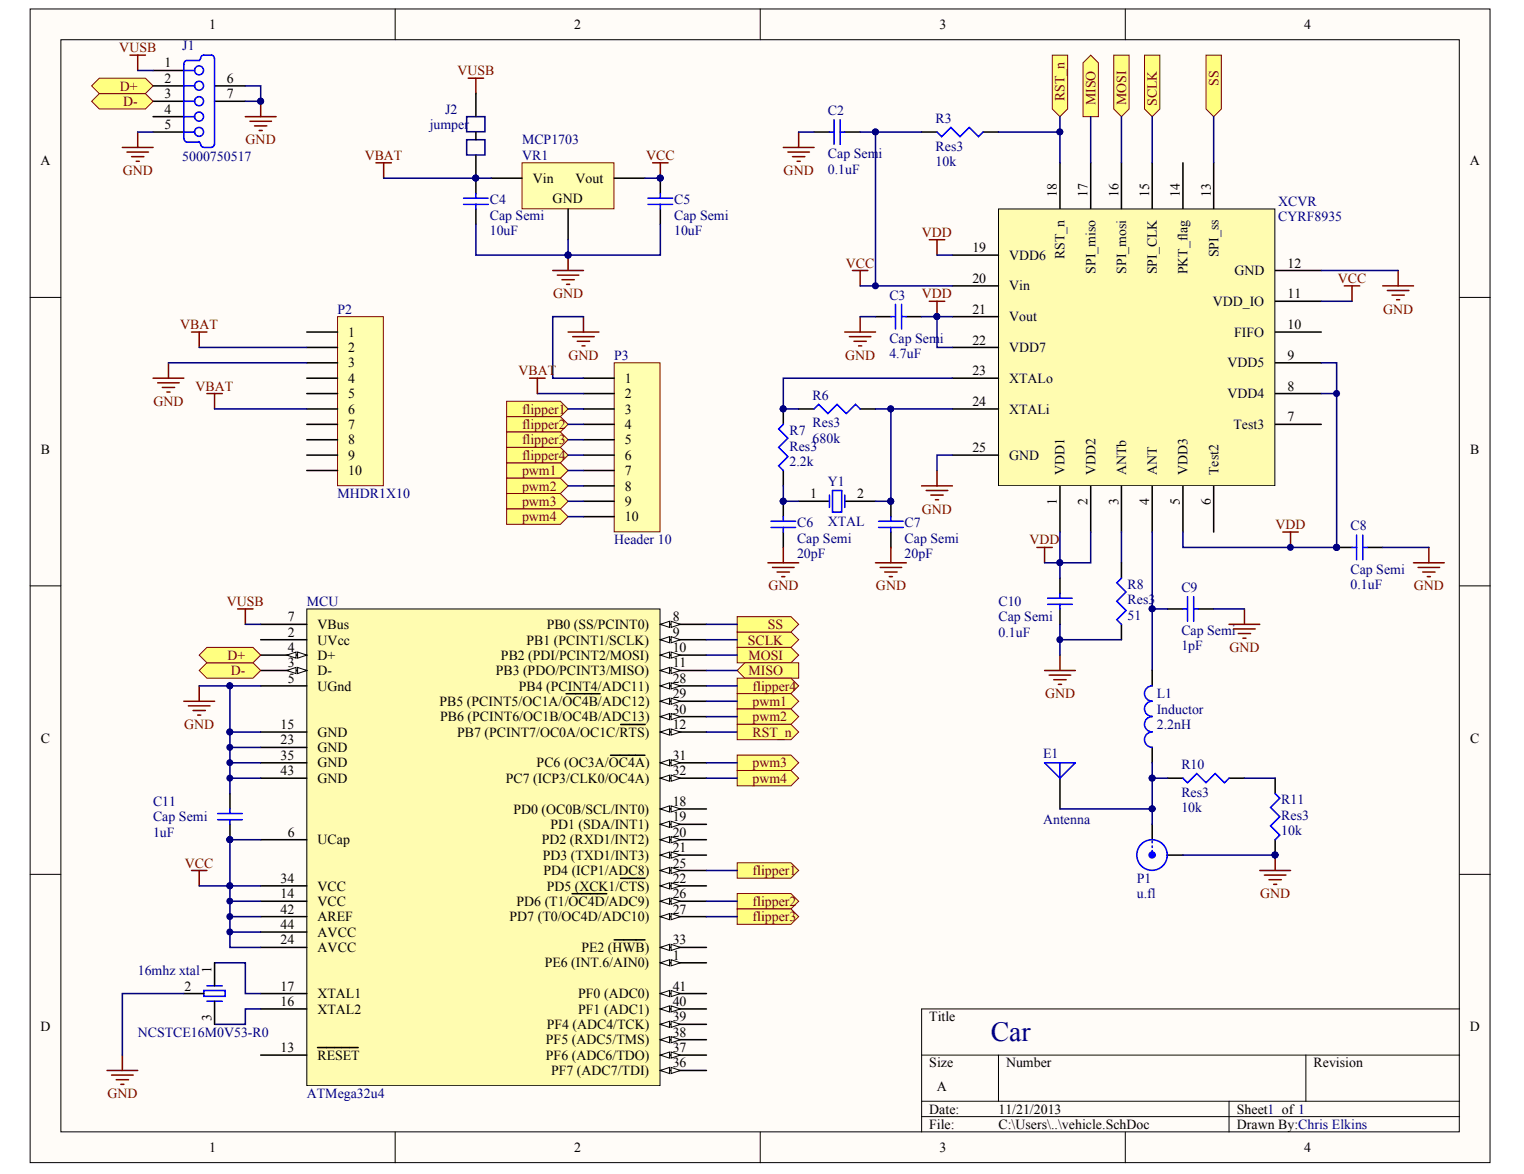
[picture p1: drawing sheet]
# Altium project vehice.PrjPcb
1 sheet, 28 parts. Net scope: flat (ports and power ports of the same name join across sheets).
Board file: vehicle.PcbDoc

## Sheet vehicle.SchDoc
size A

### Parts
16mhz_xtal  NCSTCE16M0V53-R0  [OSC]
C2  Cap Semi  value 0.1uF  [CAPC1608L]
C3  Cap Semi  value 4.7uF  [CAPC1608L]
C4  Cap Semi  value 10uF  [CAPC1608L]
C5  Cap Semi  value 10uF  [CAPC1608L]
C6  Cap Semi  value 20pF  [CAPC1608L]
C7  Cap Semi  value 20pF  [CAPC1608L]
C8  Cap Semi  value 0.1uF  [CAPC1608L]
C9  Cap Semi  value 1pF  [CAPC1608L]
C10  Cap Semi  value 0.1uF  [CAPC1608L]
C11  Cap Semi  value 1uF  [CAPC1608L]
E1  Antenna  [PIN1]
J1  5000750517  [HDR1X4]
J2  jumper  [jumper pad]
L1  Inductor  value 2.2nH  [INDC1608L]
MCU  ATMega32u4  [TQFP44_M]
P1  u.fl  [U.FL connector]
P2  MHDR1X10  [MHDR1X10]
P3  Header 10  [HDR1X10]
R3  Res3  value 10k  [RESC1608L]
R6  Res3  value 680k  [RESC1608L]
R7  Res3  value 2.2k  [RESC1608L]
R8  Res3  value 51  [RESC1608L]
R10  Res3  value 10k  [RESC1608L]
R11  Res3  value 10k  [RESC1608L]
VR1  MCP1703  [SOT223-4N]
XCVR  CYRF8935  [QFN50P400X400-24VAL]
Y1  XTAL  [PCBComponent_1]

### Ports
D+ (bidir), D- (bidir), flipper1 (in), flipper1 (out), flipper2 (in), flipper2 (out), flipper3 (in), flipper3 (out), flipper4 (in), flipper4 (out), MISO (in), MISO (out), MOSI (in), MOSI (out), pwm1 (in), pwm1 (out), pwm2 (in), pwm2 (out), pwm3 (in), pwm3 (out), pwm4 (in), pwm4 (out), RST_n (in), RST_n (out), SCLK (in), SCLK (out), SS (in), SS (out)

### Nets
GND: 16mhz_xtal.2 C2.1 C3.1 C4.1 C5.1 C6.1 C7.1 C8.1 C9.2 C10.2 C11.2 J1.5(GND) J1.6(MH1) J1.7(MH2) MCU.5(UGnd) MCU.15(GND) MCU.23(GND) MCU.35(GND) MCU.43(GND) P1.2(Y) P2.3 P3.1 R8.1 R11.2 VR1.2(GND) XCVR.12(GND) XCVR.25(GND)
VBAT: C4.2 J2.2 P2.2 P2.6 P3.2 VR1.1(Vin)
VCC: C2.2 C5.2 C11.1 MCU.6(UCap) MCU.14(VCC) MCU.24(AVCC) MCU.34(VCC) MCU.42(AREF) MCU.44(AVCC) R3.2 VR1.3(Vout) XCVR.11(VDD_IO) XCVR.20(Vin)
VDD: C3.2 C8.2 C10.1 XCVR.1(VDD1) XCVR.2(VDD2) XCVR.5(VDD3) XCVR.8(VDD4) XCVR.9(VDD5) XCVR.19(VDD6) XCVR.21(Vout) XCVR.22(VDD7)
VUSB: J1.1(V_BUS) J2.1 MCU.7(VBus)
Net16mhz_xtal_1: 16mhz_xtal.1 MCU.17(XTAL1)
Net16mhz_xtal_3: 16mhz_xtal.3 MCU.16(XTAL2)
NetC6_2: C6.2 R7.1 Y1.1(OSC1)
NetC7_2: C7.2 R6.2 XCVR.24(XTALi) Y1.2(OSC2)
NetC9_1: C9.1 L1.2 XCVR.4(ANT)
NetE1_1: E1.1(A) L1.1 P1.1(X) R10.2
NetJ1_2: J1.2(D-) MCU.4(D+) ; port D+
NetJ1_3: J1.3(D+) MCU.3(D-) ; port D-
NetMCU_8: MCU.8(PB0_(SS/PCINT0)) XCVR.13(SPI_ss) ; port SS
NetMCU_9: MCU.9(PB1_(PCINT1/SCLK)) XCVR.15(SPI_CLK) ; port SCLK
NetMCU_10: MCU.10(PB2_(PDI/PCINT2/MOSI)) XCVR.16(SPI_mosi) ; port MOSI
NetMCU_11: MCU.11(PB3_(PDO/PCINT3/MISO)) XCVR.17(SPI_miso) ; port MISO
NetMCU_12: MCU.12(PB7_(PCINT7/OC0A/OC1C/~{RTS})) R3.1 XCVR.18(RST_n) ; port RST_n
NetMCU_25: MCU.25(PD4_(ICP1/ADC8)) P3.3 ; port flipper1
NetMCU_26: MCU.26(PD6_(T1/~{OC4D}/ADC9)) P3.4 ; port flipper2
NetMCU_27: MCU.27(PD7_(T0/OC4D/ADC10)) P3.5 ; port flipper3
NetMCU_28: MCU.28(PB4_(PCINT4/ADC11)) P3.6 ; port flipper4
NetMCU_29: MCU.29(PB5_(PCINT5/OC1A/~{OC4B}/ADC12)) P3.7 ; port pwm1
NetMCU_30: MCU.30(PB6_(PCINT6/OC1B/OC4B/ADC13)) P3.8 ; port pwm2
NetMCU_31: MCU.31(PC6_(OC3A/~{OC4A})) P3.9 ; port pwm3
NetMCU_32: MCU.32(PC7_(ICP3/CLK0/OC4A)) P3.10 ; port pwm4
NetR6_1: R6.1 R7.2 XCVR.23(XTALo)
NetR8_2: R8.2 XCVR.3(ANTb)
NetR10_1: R10.1 R11.1

Not connected (* = marked no-connect by the designer): J1 4(ID); MCU 1(PE6_(INT.6/AIN0)) 2(UVcc) 13(~{RESET}) 18(PD0_(OC0B/SCL/INT0)) 19(PD1_(SDA/INT1)) 20(PD2_(RXD1/INT2)) 21(PD3_(TXD1/INT3)) 22(PD5_(XCK1/~{CTS})) 33(PE2_(~{HWB})) 36(PF7_(ADC7/TDI)) 37(PF6_(ADC6/TDO)) 38(PF5_(ADC5/TMS)) 39(PF4_(ADC4/TCK)) 40(PF1_(ADC1)) 41(PF0_(ADC0)); P2 1 4 5 7 8 9 10; XCVR 6(Test2) 7(Test3) 10(FIFO) 14(PKT_flag)

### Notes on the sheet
- Car
- 1
- Chris Elkins
